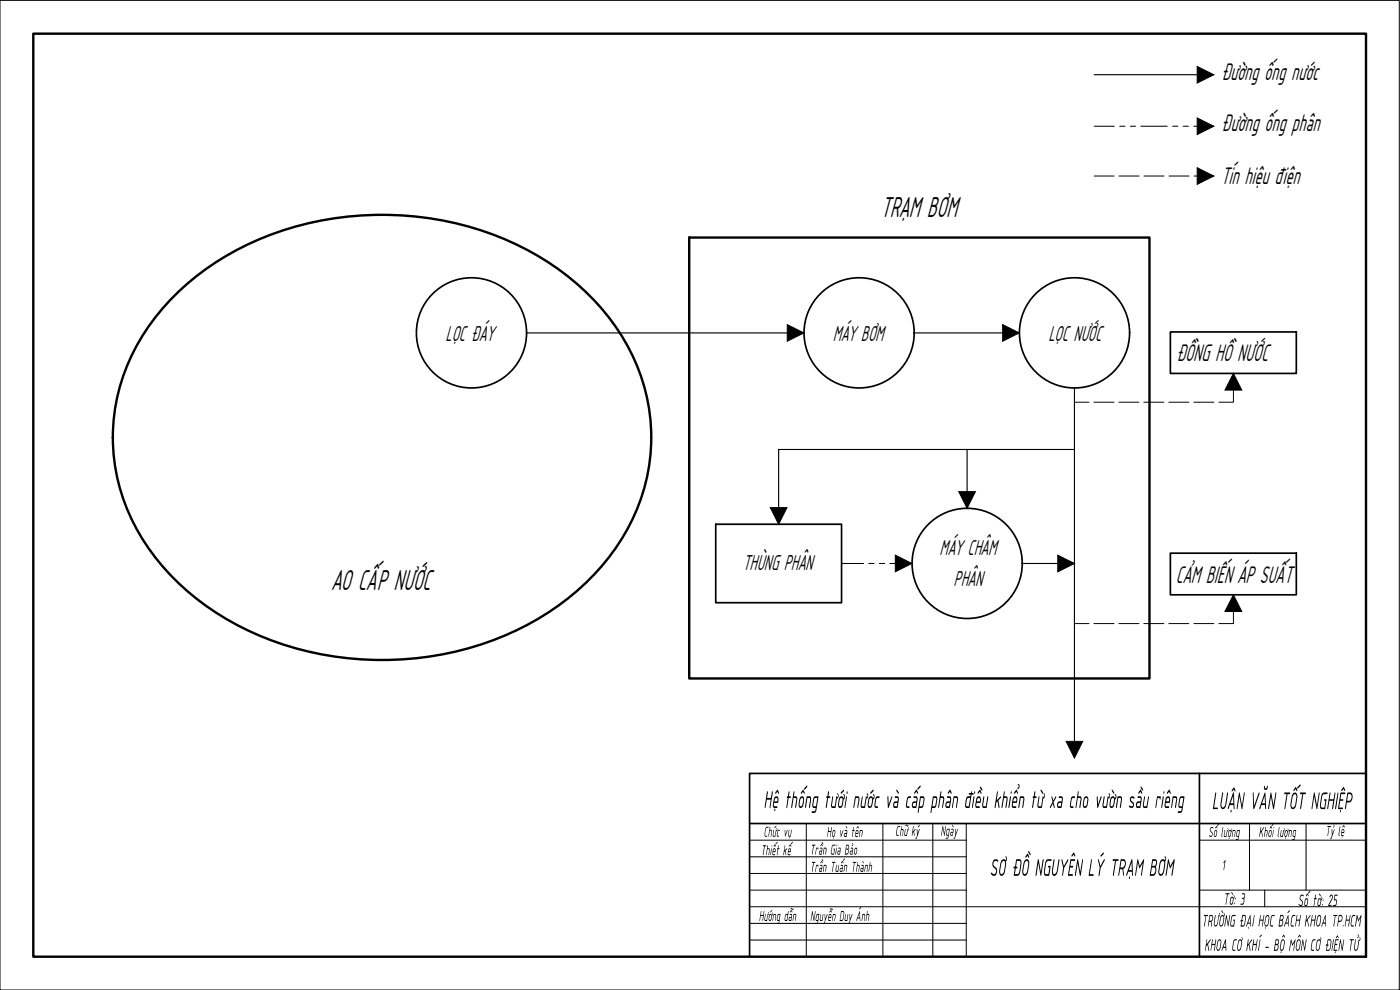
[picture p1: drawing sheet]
<svg xmlns="http://www.w3.org/2000/svg" width="420mm" height="297mm" viewBox="0 0 420 297" stroke-linecap="round" stroke-linejoin="round" font-family="sans-serif">
<!-- layer: BFRAME -->
<path d="M360 232.1v54.9M410 232.1h-185v54.9M225 247.1h185" fill="none" stroke="#000" stroke-width=".51"/>
<!-- layer: TEXT -->
<g fill="none" stroke="#000" stroke-width=".3">
<path d="M225 252.1h65M225 257.1h65M242 247.1v39.9M265 247.1v39.9M280 247.1v39.9M290 247.1v39.9M360 252.1h50M375 247.1v20M392 247.1v20M225 267.1h65M225 272.1h185M225 262.1h65"/>
<path d="M225 277.1h65M360 267.1h50M379.6 267.1v5M225 282.1h65"/>
</g>
<!-- layer: LFRAME -->
<path d="M0 .1h419.9v296.9h-419.9z" fill="none" stroke="#000" stroke-width=".3"/>
<!-- layer: NET KHUNG -->
<path d="M10 10.1h400v276.9h-400zM206.8 71.3h138.2v132.3h-138.2zM54 87.1a88.3 88.3 0 0 1 60.7-22.6 89 89 0 0 1 60.6 22.6 59.5 59.5 0 0 1 19.4 53.2 63.9 63.9 0 0 1-26.7 41.1 93.3 93.3 0 0 1-74.8 14.2 80.7 80.7 0 0 1-48.3-30.7 57.2 57.2 0 0 1 2.8-71l3-3.5z" fill="none" stroke="#000" stroke-width=".72"/>
<!-- layer: NET CHU -->
<path d="M328.4 22.4h35.9M158 99.9h83.3M274.4 99.9h31.5M322.5 116.4v106M290.2 134.9v17.6M322.5 134.9h-88.8v22.4M306.8 169.1h15.7" fill="none" stroke="#000" stroke-width=".34"/>
<!-- layer: net dam -->
<path d="M359.3 19.9l5 2.5-5 2.5zM359.3 35.4l5 2.5-5 2.5zM359.3 50.3l5 2.5-5 2.5zM236.3 97.4l5 2.5-5 2.5zM300.9 97.4l5 2.5-5 2.5zM370.2 112l2.5 5h-5.1zM231.2 152.3h5l-2.5 5zM287.7 147.5h5l-2.5 5zM268.7 166.6l5 2.5-5 2.5zM317.5 166.6l5 2.5-5 2.5zM370.2 178.5l2.5 5h-5.1zM320 222.4h5l-2.5 5z" fill="#000" stroke="#000" stroke-width=".3"/>
<!-- layer: NET DUT -->
<g fill="none" stroke="#000" stroke-width=".3">
<path d="M328.4 37.9h6M336 37.9h1.6M339.2 37.9h1.6M342.4 37.9h7.9M351.9 37.9h1.6M355.1 37.9h1.6M358.3 37.9h6M328.4 52.8h5.9M335.8 52.8h6M343.3 52.8h6M350.9 52.8h5.9M358.4 52.8h5.9"/>
<path d="M370.2 117.1v3.6h-4.4M370.2 112v3.6M322.5 120.7h4.3M328.3 120.7h6M335.8 120.7h6M343.3 120.7h6M350.8 120.7h6M358.3 120.7h6M252.6 169.1h6.6M260.7 169.1h1.6M263.9 169.1h1.6M267.1 169.1h6.6"/>
<path d="M370.2 178.5v3.5M322.5 187.1h4.3M328.3 187.1h6M335.8 187.1h6M343.3 187.1h6M350.8 187.1h6M358.3 187.1h6M370.2 183.5v3.6h-4.4"/>
</g>
<!-- layer: net dam -->
<g fill="none" stroke="#000" stroke-width=".51">
<path d="M351.2 99.6h37.8v12.4h-37.8zM214.8 157.3h37.8v23.5h-37.8zM351.2 166h37.8v12.5h-37.8z"/>
<circle cx="141.5" cy="99.9" r="16.5"/>
<circle cx="257.8" cy="99.9" r="16.5"/>
<circle cx="322.5" cy="99.9" r="16.5"/>
<circle cx="290.3" cy="169" r="16.5"/>
</g>
<g font-size="9.6">
<text x="264.5" y="65">TRẠM BƠM</text>
<text x="99.4" y="176.9">AO CẤP NƯỚC</text>
</g>
<g font-size="8">
<text x="366.4" y="24.1">Đường ống nước</text>
<text x="366.4" y="39.4">Đường ống phân</text>
<text x="366.6" y="55.3">Tín hiệu điện</text>
<text x="352.8" y="108.3">ĐỒNG HỒ NƯỚC</text>
<text x="352.8" y="175">CẢM BIẾN ÁP SUẤT</text>
</g>
<g font-size="7.8">
<text x="229.2" y="242.4">Hệ thống tưới nước và cấp phân điều khiển từ xa cho vườn sầu riêng</text>
<text x="363.7" y="242.8">LUẬN VĂN TỐT NGHIỆP</text>
<text x="297" y="262.8">SƠ ĐỒ NGUYÊN LÝ TRẠM BƠM</text>
</g>
<g font-size="7.2">
<text x="133.7" y="102.4">LỌC ĐÁY</text>
<text x="250" y="102.4">MÁY BƠM</text>
<text x="314.6" y="102.4">LỌC NƯỚC</text>
<text x="282" y="166.7">MÁY CHÂM</text>
<text x="223.1" y="170.9">THÙNG PHÂN</text>
<text x="286.2" y="175.9">PHÂN</text>
</g>
<g font-size="5.4">
<text x="367.1" y="271.5">Tờ: 3</text>
<text x="389.4" y="271.9">Số tờ: 25</text>
<text x="360.6" y="278">TRƯỜNG ĐẠI HỌC BÁCH KHOA TP.HCM</text>
<text x="361.4" y="285.3">KHOA CƠ KHÍ - BỘ MÔN CƠ ĐIỆN TỬ</text>
</g>
<g font-size="4.7">
<text x="229.2" y="251.1">Chức vụ</text>
<text x="248" y="251.1">Họ và tên</text>
<text x="268.6" y="250.8">Chữ ký</text>
<text x="282.2" y="250.8">Ngày</text>
<text x="362.6" y="251.1">Số lượng</text>
<text x="377.7" y="251.1">Khối lượng</text>
<text x="397.8" y="250.9">Tỷ lệ</text>
<text x="228.3" y="256.6">Thiết kế</text>
<text x="243" y="256.4">Trần Gia Bảo</text>
<text x="243" y="261.6">Trần Tuấn Thành</text>
<text x="366.6" y="261.1">1</text>
<text x="227.7" y="276.3">Hướng dẫn</text>
<text x="243.1" y="276.3">Nguyễn Duy Ánh</text>
</g>
</svg>
